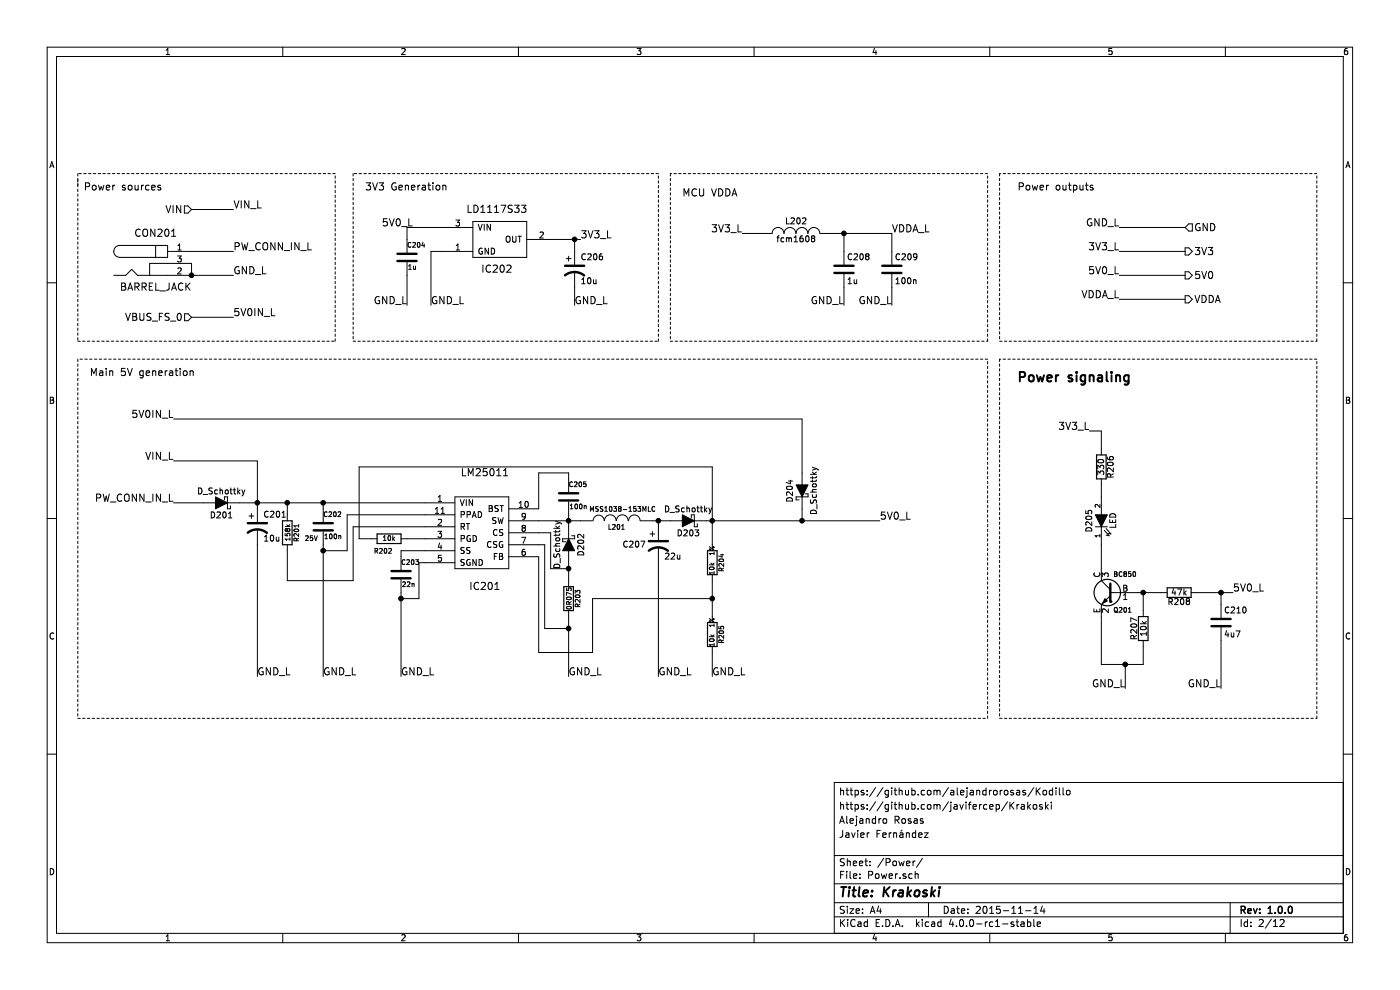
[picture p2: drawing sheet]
EESchema Schematic File Version 2
LIBS:Krakoski-rescue
LIBS:power
LIBS:device
LIBS:transistors
LIBS:conn
LIBS:linear
LIBS:regul
LIBS:74xx
LIBS:cmos4000
LIBS:adc-dac
LIBS:memory
LIBS:xilinx
LIBS:microcontrollers
LIBS:dsp
LIBS:microchip
LIBS:analog_switches
LIBS:motorola
LIBS:texas
LIBS:intel
LIBS:audio
LIBS:interface
LIBS:digital-audio
LIBS:philips
LIBS:display
LIBS:cypress
LIBS:siliconi
LIBS:opto
LIBS:atmel
LIBS:contrib
LIBS:valves
LIBS:ChefLib
LIBS:ComponentLib
LIBS:Krakoski-cache
EELAYER 25 0
EELAYER END
$Descr A4 11693 8268
encoding utf-8
Sheet 2 12
Title "Krakoski"
Date "2015-11-14"
Rev "1.0.0"
Comp ""
Comment1 "Javier Fernández"
Comment2 "Alejandro Rosas"
Comment3 "https://github.com/javifercep/Krakoski"
Comment4 "https://github.com/alejandrorosas/Kodillo"
$EndDescr
Wire Wire Line
	5900 4350 7350 4350
Text HLabel 9900 2300 2    60   Output ~ 0
5V0
Text Label 4850 2000 0    60   ~ 0
3V3_L
Wire Wire Line
	4650 2000 4850 2000
Wire Wire Line
	3700 2100 3600 2100
Wire Wire Line
	3400 1900 3700 1900
Connection ~ 5950 4350
Wire Wire Line
	3000 3900 5950 3900
Wire Wire Line
	3000 4500 3000 3900
Wire Wire Line
	3400 4500 3550 4500
$Comp
L R R202
U 1 1
P 3250 4500
F 0 "R202" V 3150 4550 40  0000 C CNN
F 1 "10k" V 3257 4501 40  0000 C CNN
F 2 "Resistors_SMD:R_0603_HandSoldering" V 3180 4500 30  0001 C CNN
F 3 "~" H 3250 4500 30  0000 C CNN
	1    3250 4500
	0    -1   -1   0   
$EndComp
Wire Wire Line
	5500 4700 5500 5650
Connection ~ 5500 4350
Wire Wire Line
	5450 4350 5600 4350
Connection ~ 5950 5000
Wire Wire Line
	4500 5450 4500 4650
Wire Wire Line
	4950 5450 4500 5450
Wire Wire Line
	4950 5000 4950 5450
Wire Wire Line
	5950 5000 4950 5000
Wire Wire Line
	5950 4850 5950 5150
Wire Wire Line
	5950 3900 5950 4550
$Comp
L R R205
U 1 1
P 5950 5300
F 0 "R205" V 6030 5300 40  0000 C CNN
F 1 "10k" V 5950 5250 40  0000 C CNN
F 2 "Resistors_SMD:R_0603_HandSoldering" V 5880 5300 30  0001 C CNN
F 3 "~" H 5950 5300 30  0000 C CNN
F 4 "1%" V 5950 5400 40  0000 C CNN "Tolerancia"
	1    5950 5300
	1    0    0    -1  
$EndComp
$Comp
L R R204
U 1 1
P 5950 4700
F 0 "R204" V 6030 4700 40  0000 C CNN
F 1 "10k" V 5950 4650 40  0000 C CNN
F 2 "Resistors_SMD:R_0603_HandSoldering" V 5880 4700 30  0001 C CNN
F 3 "~" H 5950 4700 30  0000 C CNN
F 4 "1%" V 5950 4800 40  0000 C CNN "Tolerancia"
	1    5950 4700
	1    0    0    -1  
$EndComp
$Comp
L INDUCTOR L201
U 1 1
P 5150 4350
F 0 "L201" V 5100 4350 40  0000 C CNN
F 1 "MSS1038-153MLC" V 5250 4300 40  0000 C CNN
F 2 "ComponentLib:MSS1038" H 5150 4350 60  0001 C CNN
F 3 "~" H 5150 4350 60  0000 C CNN
	1    5150 4350
	0    -1   -1   0   
$EndComp
Wire Wire Line
	4750 5150 4750 5650
Wire Wire Line
	4550 5250 4750 5250
Wire Wire Line
	4550 4550 4550 5250
Wire Wire Line
	4500 4550 4550 4550
Connection ~ 4750 4750
$Comp
L R R203
U 1 1
P 4750 5000
F 0 "R203" V 4830 5000 40  0000 C CNN
F 1 "0R075" V 4757 5001 40  0000 C CNN
F 2 "Resistors_SMD:R_0805_HandSoldering" V 4680 5000 30  0001 C CNN
F 3 "~" H 4750 5000 30  0000 C CNN
	1    4750 5000
	1    0    0    -1  
$EndComp
Wire Wire Line
	4600 4750 4750 4750
Wire Wire Line
	4600 4450 4600 4750
Wire Wire Line
	4500 4450 4600 4450
Connection ~ 4750 4350
Wire Wire Line
	4500 3950 4500 4250
Wire Wire Line
	4750 3950 4500 3950
Wire Wire Line
	4500 4350 4850 4350
$Comp
L C C205
U 1 1
P 4750 4150
F 0 "C205" H 4750 4250 40  0000 L CNN
F 1 "100n" H 4756 4065 40  0000 L CNN
F 2 "Capacitors_SMD:C_0805_HandSoldering" H 4788 4000 30  0001 C CNN
F 3 "~" H 4750 4150 60  0000 C CNN
	1    4750 4150
	1    0    0    -1  
$EndComp
Wire Wire Line
	3350 4950 3350 5650
Wire Wire Line
	3500 5000 3350 5000
Wire Wire Line
	3500 4700 3500 5000
Wire Wire Line
	3550 4700 3500 4700
Wire Wire Line
	3550 4600 3350 4600
$Comp
L C C203
U 1 1
P 3350 4800
F 0 "C203" H 3350 4900 40  0000 L CNN
F 1 "22n" H 3356 4715 40  0000 L CNN
F 2 "Capacitors_SMD:C_0603_HandSoldering" H 3388 4650 30  0001 C CNN
F 3 "~" H 3350 4800 60  0000 C CNN
	1    3350 4800
	1    0    0    -1  
$EndComp
Wire Wire Line
	2400 4600 2400 4850
Wire Wire Line
	2400 4850 2950 4850
Wire Wire Line
	2950 4850 2950 4400
Wire Wire Line
	2900 4300 3550 4300
Wire Wire Line
	2900 4600 2900 4300
Wire Wire Line
	2700 4600 2900 4600
Connection ~ 2400 4200
Wire Wire Line
	2950 4400 3550 4400
Wire Wire Line
	2150 4550 2150 5650
Wire Wire Line
	2700 4550 2700 5650
Connection ~ 2700 4200
Connection ~ 2150 4200
Wire Wire Line
	1600 2200 1600 2300
Wire Wire Line
	1600 2100 1950 2100
$Comp
L LM25011 IC201
U 1 1
P 4050 4450
F 0 "IC201" H 4050 4000 60  0000 C CNN
F 1 "LM25011" H 4050 4950 60  0000 C CNN
F 2 "ComponentLib:VSSOP10" H 4000 4400 60  0001 C CNN
F 3 "" H 4000 4400 60  0000 C CNN
	1    4050 4450
	1    0    0    -1  
$EndComp
$Comp
L C C202
U 1 1
P 2700 4400
F 0 "C202" H 2700 4500 40  0000 L CNN
F 1 "100n" H 2706 4315 40  0000 L CNN
F 2 "Capacitors_SMD:C_0805_HandSoldering" H 2738 4250 30  0001 C CNN
F 3 "~" H 2700 4400 60  0000 C CNN
F 4 "25V" H 2600 4300 40  0000 C CNN "Vrup"
	1    2700 4400
	1    0    0    -1  
$EndComp
$Comp
L R R201
U 1 1
P 2400 4450
F 0 "R201" V 2480 4450 40  0000 C CNN
F 1 "158k" V 2407 4451 40  0000 C CNN
F 2 "Resistors_SMD:R_0603_HandSoldering" V 2330 4450 30  0001 C CNN
F 3 "~" H 2400 4450 30  0000 C CNN
	1    2400 4450
	1    0    0    -1  
$EndComp
$Comp
L BARREL_JACK CON201
U 1 1
P 1300 2200
F 0 "CON201" H 1300 2450 60  0000 C CNN
F 1 "BARREL_JACK" H 1300 2000 60  0000 C CNN
F 2 "ComponentLib:JACK_ALIM_MOD" H 1300 2200 60  0001 C CNN
F 3 "" H 1300 2200 60  0000 C CNN
	1    1300 2200
	1    0    0    -1  
$EndComp
Text HLabel 9900 1900 2    60   Input ~ 0
GND
Wire Wire Line
	9350 1900 9900 1900
Wire Wire Line
	6700 4250 6700 4350
Connection ~ 6700 4350
Wire Wire Line
	6700 3500 6700 3950
$Comp
L LD1117S33 IC202
U 1 1
P 4150 2000
F 0 "IC202" H 4150 1750 60  0000 C CNN
F 1 "LD1117S33" H 4150 2250 60  0000 C CNN
F 2 "TO_SOT_Packages_SMD:SOT-223" H 4150 2000 60  0001 C CNN
F 3 "~" H 4150 2000 60  0000 C CNN
	1    4150 2000
	1    0    0    -1  
$EndComp
Wire Wire Line
	2000 4200 3550 4200
$Comp
L CP1 C201
U 1 1
P 2150 4400
F 0 "C201" H 2200 4500 50  0000 L CNN
F 1 "10u" H 2200 4300 50  0000 L CNN
F 2 "Capacitors_SMD:C_1206_HandSoldering" H 2150 4400 60  0001 C CNN
F 3 "~" H 2150 4400 60  0000 C CNN
	1    2150 4400
	1    0    0    -1  
$EndComp
$Comp
L CP1 C207
U 1 1
P 5500 4550
F 0 "C207" H 5200 4550 50  0000 L CNN
F 1 "22u" H 5550 4450 50  0000 L CNN
F 2 "Capacitors_SMD:C_1206_HandSoldering" H 5500 4550 60  0001 C CNN
F 3 "~" H 5500 4550 60  0000 C CNN
	1    5500 4550
	1    0    0    -1  
$EndComp
Connection ~ 1600 2300
Text HLabel 9900 2100 2    60   Output ~ 0
3V3
Wire Wire Line
	9350 2100 9900 2100
$Comp
L C C204
U 1 1
P 3400 2150
F 0 "C204" H 3400 2250 40  0000 L CNN
F 1 "1u" H 3406 2065 40  0000 L CNN
F 2 "Capacitors_SMD:C_0603_HandSoldering" H 3438 2000 30  0001 C CNN
F 3 "~" H 3400 2150 60  0000 C CNN
	1    3400 2150
	1    0    0    -1  
$EndComp
$Comp
L CP1 C206
U 1 1
P 4800 2250
F 0 "C206" H 4850 2350 50  0000 L CNN
F 1 "10u" H 4850 2150 50  0000 L CNN
F 2 "Capacitors_SMD:C_0603_HandSoldering" H 4800 2250 60  0001 C CNN
F 3 "~" H 4800 2250 60  0000 C CNN
	1    4800 2250
	1    0    0    -1  
$EndComp
Wire Wire Line
	3400 1900 3400 2000
Wire Wire Line
	3400 2300 3400 2550
Wire Wire Line
	4800 2000 4800 2100
Connection ~ 4800 2000
Wire Wire Line
	3600 2100 3600 2550
$Comp
L D_Schottky D201
U 1 1
P 1850 4200
F 0 "D201" H 1850 4300 50  0000 C CNN
F 1 "D_Schottky" H 1850 4100 50  0000 C CNN
F 2 "Diodes_SMD:SMA_Handsoldering" H 1850 4200 60  0001 C CNN
F 3 "" H 1850 4200 60  0000 C CNN
	1    1850 4200
	-1   0    0    1   
$EndComp
$Comp
L D_Schottky D202
U 1 1
P 4750 4550
F 0 "D202" H 4750 4650 50  0000 C CNN
F 1 "D_Schottky" H 4750 4450 50  0000 C CNN
F 2 "Diodes_SMD:SMA_Handsoldering" H 4750 4550 60  0001 C CNN
F 3 "" H 4750 4550 60  0000 C CNN
	1    4750 4550
	0    1    1    0   
$EndComp
$Comp
L D_Schottky D204
U 1 1
P 6700 4100
F 0 "D204" H 6700 4200 50  0000 C CNN
F 1 "D_Schottky" H 6700 4000 50  0000 C CNN
F 2 "Diodes_SMD:SOD-123" H 6700 4100 60  0001 C CNN
F 3 "" H 6700 4100 60  0000 C CNN
	1    6700 4100
	0    -1   -1   0   
$EndComp
Wire Wire Line
	2700 4250 2700 4200
Wire Wire Line
	2400 4300 2400 4200
Connection ~ 2700 4600
Wire Wire Line
	4750 4300 4750 4400
Wire Wire Line
	4750 3950 4750 4000
$Comp
L D_Schottky D203
U 1 1
P 5750 4350
F 0 "D203" H 5750 4450 50  0000 C CNN
F 1 "D_Schottky" H 5750 4250 50  0000 C CNN
F 2 "Diodes_SMD:SMA_Handsoldering" H 5750 4350 60  0001 C CNN
F 3 "" H 5750 4350 60  0000 C CNN
	1    5750 4350
	-1   0    0    1   
$EndComp
Wire Wire Line
	5500 4350 5500 4400
Wire Wire Line
	4750 4700 4750 4850
Connection ~ 4750 5250
Wire Notes Line
	650  1500 650  2850
Wire Notes Line
	650  2850 2800 2850
Wire Notes Line
	2800 2850 2800 1450
Wire Notes Line
	2800 1450 650  1450
Wire Notes Line
	650  1450 650  1550
Text Notes 700  1600 0    60   ~ 0
Power sources
Text Label 1950 2300 0    60   ~ 0
GND_L
Wire Wire Line
	1600 2300 1950 2300
Text HLabel 1600 1750 0    60   Input ~ 0
VIN
Text HLabel 1600 2650 0    59   Input ~ 0
VBUS_FS_0
Wire Wire Line
	1600 1750 1950 1750
Wire Wire Line
	1600 2650 1950 2650
Text Label 1950 2100 0    60   ~ 0
PW_CONN_IN_L
Text Label 1950 2650 0    60   ~ 0
5V0IN_L
Text Label 1950 1750 0    60   ~ 0
VIN_L
Text Label 1450 4200 2    60   ~ 0
PW_CONN_IN_L
Wire Wire Line
	1450 4200 1700 4200
Text Label 1450 3850 2    60   ~ 0
VIN_L
Wire Wire Line
	1450 3850 2150 3850
Wire Wire Line
	2150 3850 2150 4250
Text Label 2150 5650 0    60   ~ 0
GND_L
Wire Wire Line
	3000 4500 3100 4500
Wire Wire Line
	3350 4600 3350 4650
Connection ~ 3350 5000
Text Label 2700 5650 0    60   ~ 0
GND_L
Text Label 3350 5650 0    60   ~ 0
GND_L
Text Label 4750 5650 0    60   ~ 0
GND_L
Text Label 5950 5650 0    60   ~ 0
GND_L
Wire Wire Line
	5950 5450 5950 5650
Text Label 1450 3500 2    60   ~ 0
5V0IN_L
Wire Wire Line
	6700 3500 1450 3500
Wire Notes Line
	650  3000 650  6000
Wire Notes Line
	650  6000 8250 6000
Wire Notes Line
	8250 6000 8250 3000
Wire Notes Line
	8250 3000 650  3000
Text Notes 750  3150 0    60   ~ 0
Main 5V generation
Text Label 7350 4350 0    60   ~ 0
5V0_L
Text Label 3600 2550 0    60   ~ 0
GND_L
Text Label 3400 2550 2    60   ~ 0
GND_L
Text Label 4800 2550 0    60   ~ 0
GND_L
Wire Wire Line
	4800 2400 4800 2550
Wire Notes Line
	2950 1450 2950 2850
Wire Notes Line
	2950 2850 5500 2850
Wire Notes Line
	5500 2850 5500 1450
Wire Notes Line
	5500 1450 2950 1450
Text Notes 3050 1600 0    60   ~ 0
3V3 Generation
Wire Notes Line
	8350 1450 8350 2850
Wire Notes Line
	8350 2850 11000 2850
Wire Notes Line
	11000 2850 11000 1450
Wire Notes Line
	11000 1450 8350 1450
Text Notes 8500 1600 0    60   ~ 0
Power outputs
Text Label 9350 2100 2    60   ~ 0
3V3_L
Text Label 9350 1900 2    60   ~ 0
GND_L
Text Label 9350 2300 2    60   ~ 0
5V0_L
Wire Wire Line
	9350 2300 9900 2300
$Comp
L BC850 Q201
U 1 1
P 9300 4950
F 0 "Q201" H 9300 4801 40  0000 R CNN
F 1 "BC850" H 9300 5100 40  0000 R CNN
F 2 "TO_SOT_Packages_SMD:SOT-23_Handsoldering" H 9200 5052 29  0001 C CNN
F 3 "" H 9300 4950 60  0000 C CNN
	1    9300 4950
	-1   0    0    -1  
$EndComp
Text Label 9100 3600 2    60   ~ 0
3V3_L
Wire Wire Line
	9200 4550 9200 4750
Wire Wire Line
	9500 4950 9700 4950
Wire Wire Line
	9550 5100 9550 4950
Connection ~ 9550 4950
Wire Wire Line
	9200 5150 9200 5550
Wire Wire Line
	9550 5550 9550 5400
Wire Wire Line
	9200 5550 9550 5550
Wire Wire Line
	9400 5550 9400 5750
Connection ~ 9400 5550
Wire Wire Line
	10000 4950 10300 4950
Wire Wire Line
	10200 4950 10200 5050
Wire Wire Line
	10200 5350 10200 5750
Connection ~ 10200 4950
Text Label 9400 5750 2    60   ~ 0
GND_L
Text Label 10200 5750 2    60   ~ 0
GND_L
Wire Wire Line
	9100 3600 9200 3600
Wire Notes Line
	8350 3000 8350 6000
Wire Notes Line
	8350 6000 11000 6000
Wire Notes Line
	11000 6000 11000 3000
Wire Notes Line
	11000 3000 8350 3000
Text Notes 8500 3200 0    79   ~ 16
Power signaling\n
$Comp
L C C210
U 1 1
P 10200 5200
F 0 "C210" H 10225 5300 50  0000 L CNN
F 1 "4u7" H 10225 5100 50  0000 L CNN
F 2 "Capacitors_SMD:C_0805_HandSoldering" H 10238 5050 30  0001 C CNN
F 3 "" H 10200 5200 60  0000 C CNN
	1    10200 5200
	1    0    0    -1  
$EndComp
Wire Wire Line
	9200 3600 9200 3750
Wire Wire Line
	9200 4050 9200 4150
$Comp
L R R206
U 1 1
P 9200 3900
F 0 "R206" V 9280 3900 50  0000 C CNN
F 1 "330" V 9200 3900 50  0000 C CNN
F 2 "Resistors_SMD:R_0603_HandSoldering" V 9130 3900 30  0001 C CNN
F 3 "" H 9200 3900 30  0000 C CNN
	1    9200 3900
	1    0    0    -1  
$EndComp
$Comp
L LED D205
U 1 1
P 9200 4350
F 0 "D205" H 9200 4450 50  0000 C CNN
F 1 "LED" H 9200 4250 50  0000 C CNN
F 2 "LEDs:LED-0805" H 9200 4350 60  0001 C CNN
F 3 "" H 9200 4350 60  0000 C CNN
	1    9200 4350
	0    -1   -1   0   
$EndComp
$Comp
L R R208
U 1 1
P 9850 4950
F 0 "R208" V 9930 4950 50  0000 C CNN
F 1 "47k" V 9850 4950 50  0000 C CNN
F 2 "Resistors_SMD:R_0603_HandSoldering" V 9780 4950 30  0001 C CNN
F 3 "" H 9850 4950 30  0000 C CNN
	1    9850 4950
	0    1    1    0   
$EndComp
$Comp
L R R207
U 1 1
P 9550 5250
F 0 "R207" V 9630 5250 50  0000 C CNN
F 1 "10k" V 9550 5250 50  0000 C CNN
F 2 "Resistors_SMD:R_0603_HandSoldering" V 9480 5250 30  0001 C CNN
F 3 "" H 9550 5250 30  0000 C CNN
	1    9550 5250
	-1   0    0    1   
$EndComp
Text Label 10300 4950 0    60   ~ 0
5V0_L
Text Label 3450 1900 2    60   ~ 0
5V0_L
Text Notes 5700 1650 0    60   ~ 0
MCU VDDA
$Comp
L INDUCTOR_SMALL L202
U 1 1
P 6650 1950
F 0 "L202" H 6650 2050 50  0000 C CNN
F 1 "fcm1608" H 6650 1900 50  0000 C CNN
F 2 "Resistors_SMD:R_0603_HandSoldering" H 6650 1950 60  0001 C CNN
F 3 "" H 6650 1950 60  0000 C CNN
	1    6650 1950
	1    0    0    -1  
$EndComp
$Comp
L C C208
U 1 1
P 7050 2250
F 0 "C208" H 7075 2350 50  0000 L CNN
F 1 "1u" H 7075 2150 50  0000 L CNN
F 2 "Capacitors_SMD:C_0603_HandSoldering" H 7088 2100 30  0001 C CNN
F 3 "" H 7050 2250 60  0000 C CNN
	1    7050 2250
	1    0    0    -1  
$EndComp
$Comp
L C C209
U 1 1
P 7450 2250
F 0 "C209" H 7475 2350 50  0000 L CNN
F 1 "100n" H 7475 2150 50  0000 L CNN
F 2 "Capacitors_SMD:C_0603_HandSoldering" H 7488 2100 30  0001 C CNN
F 3 "" H 7450 2250 60  0000 C CNN
	1    7450 2250
	1    0    0    -1  
$EndComp
Text Label 6200 1950 2    60   ~ 0
3V3_L
Text HLabel 9900 2500 2    60   Output ~ 0
VDDA
Wire Wire Line
	6200 1950 6400 1950
Wire Wire Line
	6900 1950 7450 1950
Wire Wire Line
	7050 1950 7050 2100
Wire Wire Line
	7450 1950 7450 2100
Connection ~ 7050 1950
Text Label 7450 1950 0    60   ~ 0
VDDA_L
Text Label 9350 2500 2    60   ~ 0
VDDA_L
Wire Wire Line
	9900 2500 9350 2500
Text Label 7050 2550 2    60   ~ 0
GND_L
Wire Wire Line
	7050 2400 7050 2550
Text Label 7450 2550 2    60   ~ 0
GND_L
Wire Wire Line
	7450 2400 7450 2550
Wire Notes Line
	5600 1450 5600 2850
Wire Notes Line
	5600 2850 8250 2850
Wire Notes Line
	8250 2850 8250 1450
Wire Notes Line
	8250 1450 5600 1450
Text Label 5500 5650 0    60   ~ 0
GND_L
$EndSCHEMATC
